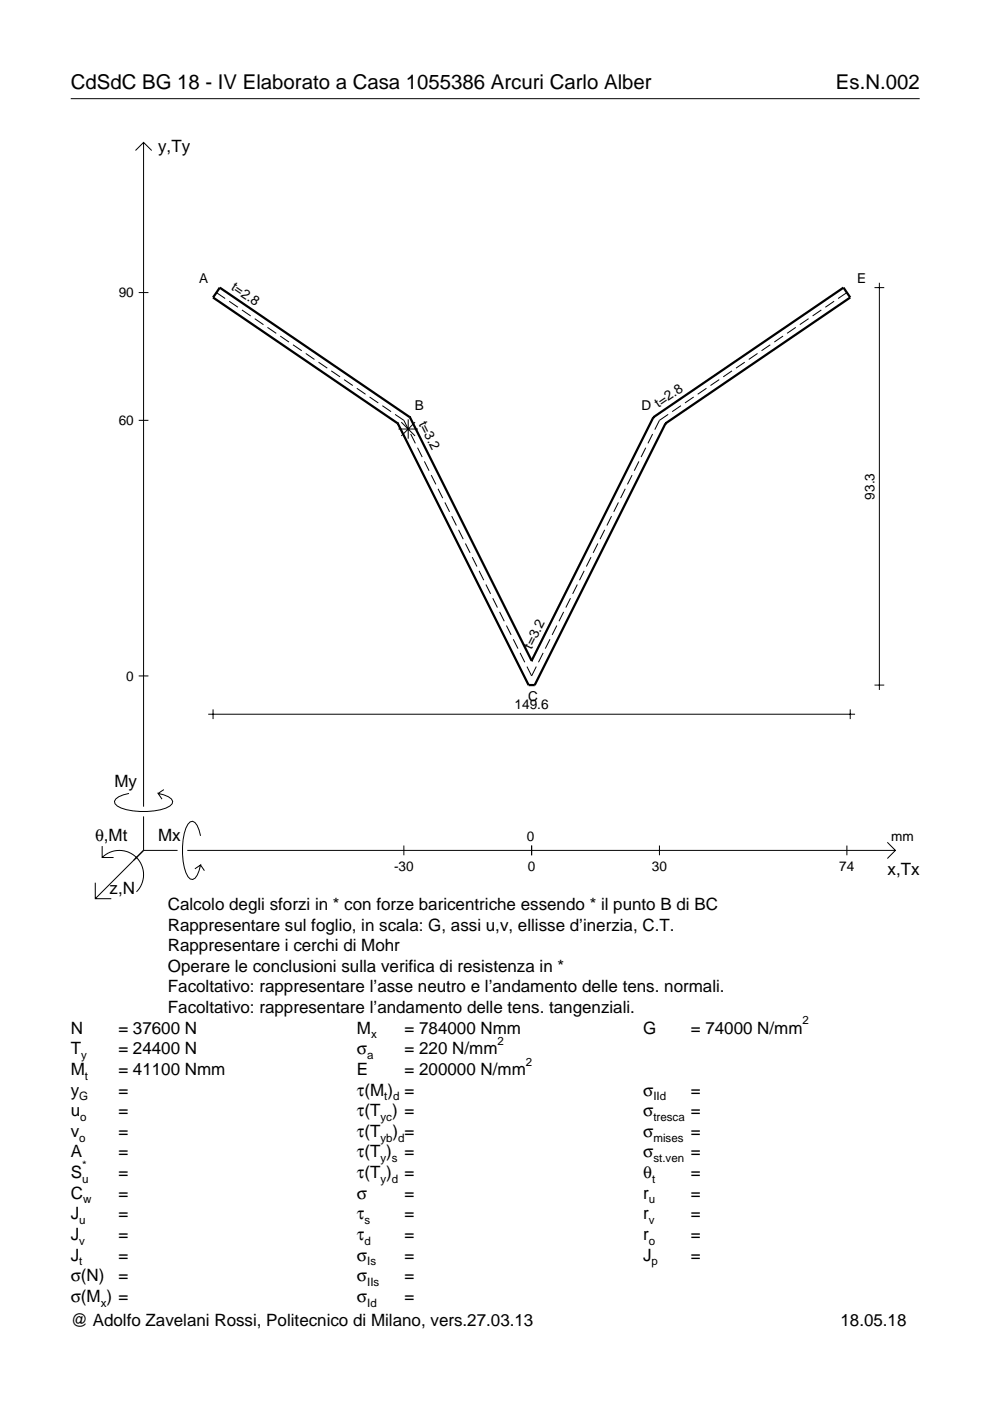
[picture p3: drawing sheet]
<svg xmlns="http://www.w3.org/2000/svg" width="210mm" height="297mm" viewBox="0 0 210 297" stroke-linecap="round" stroke-linejoin="round" font-family="sans-serif">
<g fill="none" stroke="#000" stroke-width=".21">
<path d="M15 20.9h180M28.7 31.9l1.7-1.7 1.8 1.7M30.4 30.2v140.8M186.4 60v86.3M29.4 62h2.1M45.9 62l1.8 1.3M48.6 63.9l1.8 1.2M51.3 65.7l1.8 1.3M54 67.6l1.9 1.2M56.7 69.4l1.9 1.3M59.4 71.3l1.9 1.2M62.1 73.1l1.9 1.3"/>
<path d="M64.8 74.9l1.9 1.3M67.5 76.8l1.9 1.3M70.2 78.6l1.9 1.3M155.2 78.6l-1.9 1.3M157.9 76.8l-1.9 1.3M160.6 74.9l-1.8 1.3M163.3 73.1l-1.8 1.3M166 71.3l-1.8 1.2M168.7 69.4l-1.8 1.3M171.4 67.6l-1.8 1.2M174.1 65.7l-1.8 1.3M176.8 63.9l-1.8 1.2"/>
<path d="M179.6 62l-1.9 1.3M185.4 61h2.1M29.4 89.1h2.1M72.9 80.5l1.9 1.2M75.6 82.3l1.9 1.3M78.4 84.2l1.8 1.2M81.1 86l1.8 1.3M83.8 87.9l1.8 1.2 1 2M84.5 91h4.1M85.1 89.5l2.9 2.9M86.5 88.9v4.1M87.1 92l1 2"/>
<path d="M88 89.5l-2.9 2.9M88.5 94.9l1 2M90 97.8l1 2M135.5 97.8l-1 2M136.9 94.9l-1 2M138.4 92l-1 2M141.7 87.9l-1.9 1.2-1 2M144.4 86l-1.9 1.3M147.1 84.2l-1.9 1.2M149.8 82.3l-1.9 1.3M152.5 80.5l-1.9 1.2M91.4 100.7l1 2"/>
<path d="M92.9 103.6l1 2M94.3 106.5l1 2M95.8 109.4l1 2M97.2 112.3l1 2M98.7 115.2l1 2M100.1 118.1l1 2M125.3 118.1l-1 2M126.8 115.2l-1 2M128.2 112.3l-1 2M129.7 109.4l-1 2M131.1 106.5l-1 2M132.6 103.6l-1 2"/>
<path d="M134 100.7l-1 2M101.6 121l1 2M103 123.9l1 2M104.5 126.8l1 2M105.9 129.7l1 2M107.4 132.6l1 2M108.8 135.5l1 2M110.3 138.4l1 2M115.2 138.4l-1 2M116.6 135.5l-1 2M118.1 132.6l-1 2M119.5 129.7l-1 2"/>
<path d="M121 126.8l-1 2M122.4 123.9l-1 2M123.9 121l-1 2M29.4 143.3h2.1M44.1 151.4h137.2M45.2 150.4v2.1M111.7 141.3l1 2 1-2M180.3 150.4v2.1M185.4 145.3h2.1M21.7 179.4v2.4h2.4M27.3 168.2a3.6 3.6 0 0 0-3 1.7l.1 .5a5.6 5.6 0 0 0 3.8 1.5 13.4 13.4 0 0 0 7.8-1l.5-.5 .1-.5a3.6 3.6 0 0 0-3.1-1.7l.8 1.2M30.4 173.1v7.2"/>
<path d="M34.7 167.4l-1.2 .8M42.5 177.2a3.6 3.6 0 0 0-1.7-3.1l-.5 .2a5.7 5.7 0 0 0-1.5 3.7 13.3 13.3 0 0 0 1 7.9l.5 .5 .5 .1a3.6 3.6 0 0 0 1.7-3.1l-1.2 .8M85.6 179.3v2M112.7 179.3v2M139.8 179.3v2M179.6 179.3v2M188.1 178.6l1.7 1.7-1.7 1.7M20.2 187.2v3.3h3.4M21.7 181.8a5.1 5.1 0 0 1 7.2 0 5.1 5.1 0 0 1 0 7.3M30.4 180.3l-10.2 10.2M30.4 180.3h7.2M39.7 180.3h150.1"/>
<path d="M42.5 183.4l.8 1.2"/>
</g>
<path d="M84.3 89.8h.1M84.3 89.8l27.8 55.5h1.3l27.7-55.5M86.9 88.5h.1M86.9 88.5l-40.3-27.5-1.4 2.1 39.1 26.7M86.9 88.5l25.8 51.6M138.5 88.5h.1M138.5 88.5l-25.8 51.6M138.5 88.5l40.3-27.5 1.5 2.1-39.2 26.7M141.1 89.8h.1M112.7 140.1h.1" fill="none" stroke="#000" stroke-width=".48"/>
<g font-size="4.3">
<text x="15" y="18.9">CdSdC BG 18 - IV Elaborato a Casa 1055386 Arcuri Carlo Alber</text>
<text x="177.2" y="18.9">Es.N.002</text>
</g>
<g font-size="3.6">
<text x="33.5" y="32.3">y,Ty</text>
<text x="24.3" y="166.9">My</text>
<text x="20.1" y="178.2">θ,Mt</text>
<text x="33.5" y="178.2">Mx</text>
<text x="188.2" y="185.5">x,Tx</text>
<text x="23.2" y="189.6">z,N</text>
<text x="35.6" y="192.9">Calcolo degli sforzi in * con forze baricentriche essendo * il punto B di BC</text>
<text x="35.6" y="197.3">Rappresentare sul foglio, in scala: G, assi u,v, ellisse d’inerzia, C.T.</text>
<text x="35.6" y="201.7">Rappresentare i cerchi di Mohr</text>
<text x="35.6" y="206">Operare le conclusioni sulla verifica di resistenza in *</text>
<text x="35.6" y="210.4">Facoltativo: rappresentare l’asse neutro e l’andamento delle tens. normali.</text>
<text x="35.6" y="214.8">Facoltativo: rappresentare l’andamento delle tens. tangenziali.</text>
<text x="15" y="219.2">N</text>
<text x="25.1" y="219.2">= 37600 N</text>
<text x="75.7" y="219.2">M</text>
<text x="85.8" y="219.2">= 784000 Nmm</text>
<text x="136.4" y="219.2">G</text>
<text x="146.5" y="219.2">= 74000 N/mm</text>
<text x="15" y="227.9">M</text>
<text x="15" y="223.5">T</text>
<text x="25.1" y="227.9">= 41100 Nmm</text>
<text x="25.1" y="223.5">= 24400 N</text>
<text x="75.7" y="223.5">σ</text>
<text x="75.7" y="227.9">E</text>
<text x="85.8" y="223.5">= 220 N/mm</text>
<text x="85.8" y="227.9">= 200000 N/mm</text>
<text x="15" y="232.3">y</text>
<text x="25.1" y="232.3">=</text>
<text x="75.7" y="232.3">τ(M ) =</text>
<text x="136.4" y="232.3">σ</text>
<text x="146.5" y="232.3">=</text>
<text x="15" y="236.7">u</text>
<text x="25.1" y="236.7">=</text>
<text x="75.7" y="236.7">τ(T ) =</text>
<text x="136.4" y="236.7">σ</text>
<text x="146.5" y="236.7">=</text>
<text x="15" y="245.4">A</text>
<text x="15" y="241">v</text>
<text x="25.1" y="241">=</text>
<text x="25.1" y="245.4">=</text>
<text x="75.7" y="241">τ(T</text>
<text x="75.7" y="245.4">τ(T )</text>
<text x="83.3" y="241">) =</text>
<text x="85.8" y="245.4">=</text>
<text x="136.4" y="241">σ</text>
<text x="136.4" y="245.4">σ</text>
<text x="146.5" y="241">=</text>
<text x="146.5" y="245.4">=</text>
<text x="15" y="249.8">S</text>
<text x="25.1" y="249.8">=</text>
<text x="75.7" y="249.8">τ(T )</text>
<text x="85.8" y="249.8">=</text>
<text x="136.4" y="249.8">θ</text>
<text x="146.5" y="249.8">=</text>
<text x="15" y="254.2">C</text>
<text x="25.1" y="254.2">=</text>
<text x="75.7" y="254.2">σ</text>
<text x="85.8" y="254.2">=</text>
<text x="136.4" y="254.2">r</text>
<text x="146.5" y="254.2">=</text>
<text x="15" y="262.9">J</text>
<text x="15" y="258.5">J</text>
<text x="25.1" y="262.9">=</text>
<text x="25.1" y="258.5">=</text>
<text x="75.7" y="258.5">τ</text>
<text x="75.7" y="262.9">τ</text>
<text x="85.8" y="258.5">=</text>
<text x="85.8" y="262.9">=</text>
<text x="136.4" y="262.9">r</text>
<text x="136.4" y="258.5">r</text>
<text x="146.5" y="262.9">=</text>
<text x="146.5" y="258.5">=</text>
<text x="15" y="267.3">J</text>
<text x="25.1" y="267.3">=</text>
<text x="75.7" y="267.3">σ</text>
<text x="85.8" y="267.3">=</text>
<text x="136.4" y="267.3">J</text>
<text x="146.5" y="267.3">=</text>
<text x="15" y="271.7">σ(N)</text>
<text x="25.1" y="271.7">=</text>
<text x="75.7" y="271.7">σ</text>
<text x="85.8" y="271.7">=</text>
<text x="15" y="281.2">@ Adolfo Zavelani Rossi, Politecnico di Milano, vers.27.03.13</text>
<text x="15" y="276">σ(M ) =</text>
<text x="75.7" y="276">σ</text>
<text x="85.8" y="276">=</text>
<text x="178.2" y="281.2">18.05.18</text>
</g>
<g font-size="2.9">
<text x="25.2" y="63">90</text>
<text x="42.2" y="60">A</text>
<text x="48.9" y="61.3" transform="rotate(34 48.9 61.3)">t=2.8</text>
<text x="181.7" y="60">E</text>
<text x="88" y="86.9">B</text>
<text x="88.8" y="89.9" transform="rotate(63 88.8 89.9)">t=3.2</text>
<text x="136" y="86.9">D</text>
<text x="139.6" y="86.5" transform="rotate(-34 139.6 86.5)">t=2.8</text>
<text x="25.2" y="90.1">60</text>
<text x="185.4" y="105.9" transform="rotate(-90 185.4 105.9)">93.3</text>
<text x="112.7" y="137.8" transform="rotate(-63 112.7 137.8)">t=3.2</text>
<text x="26.8" y="144.3">0</text>
<text x="112" y="148.6">C</text>
<text x="109.1" y="150.4">149.6</text>
<text x="111.7" y="178.2">0</text>
<text x="189" y="178.2">mm</text>
<text x="83.5" y="184.7">-30</text>
<text x="111.9" y="184.7">0</text>
<text x="138.2" y="184.7">30</text>
<text x="178" y="184.7">74</text>
</g>
<g font-size="2.4">
<text x="78.7" y="220.2">x</text>
<text x="105.5" y="221.5">2</text>
<text x="170.2" y="217.2">2</text>
<text x="17.2" y="224.5">y</text>
<text x="77.9" y="224.5">a</text>
<text x="111.5" y="225.9">2</text>
<text x="16.8" y="233.3">G</text>
<text x="18" y="228.9">t</text>
<text x="81.5" y="233.3">t d</text>
<text x="138.5" y="233.3">IId</text>
<text x="17" y="237.7">o</text>
<text x="80.7" y="237.7">yc</text>
<text x="138.5" y="237.7">tresca</text>
<text x="16.8" y="242">o</text>
<text x="80.7" y="242">yb d</text>
<text x="138.5" y="242">mises</text>
<text x="17.4" y="250.8">u</text>
<text x="17.4" y="247.8">*</text>
<text x="80.7" y="250.8">y d</text>
<text x="80.7" y="246.4">y s</text>
<text x="138.2" y="250.8">t</text>
<text x="138.5" y="246.4">st.ven</text>
<text x="17.6" y="255.2">w</text>
<text x="137.6" y="255.2">u</text>
<text x="16.8" y="263.9">v</text>
<text x="16.8" y="259.5">u</text>
<text x="77.3" y="259.5">s</text>
<text x="77.3" y="263.9">d</text>
<text x="137.6" y="263.9">o</text>
<text x="137.6" y="259.5">v</text>
<text x="16.8" y="268.3">t</text>
<text x="77.9" y="268.3">Is</text>
<text x="138.2" y="268.3">p</text>
<text x="77.9" y="272.7">IIs</text>
<text x="21.4" y="277">x</text>
<text x="77.9" y="277">Id</text>
</g>
</svg>
